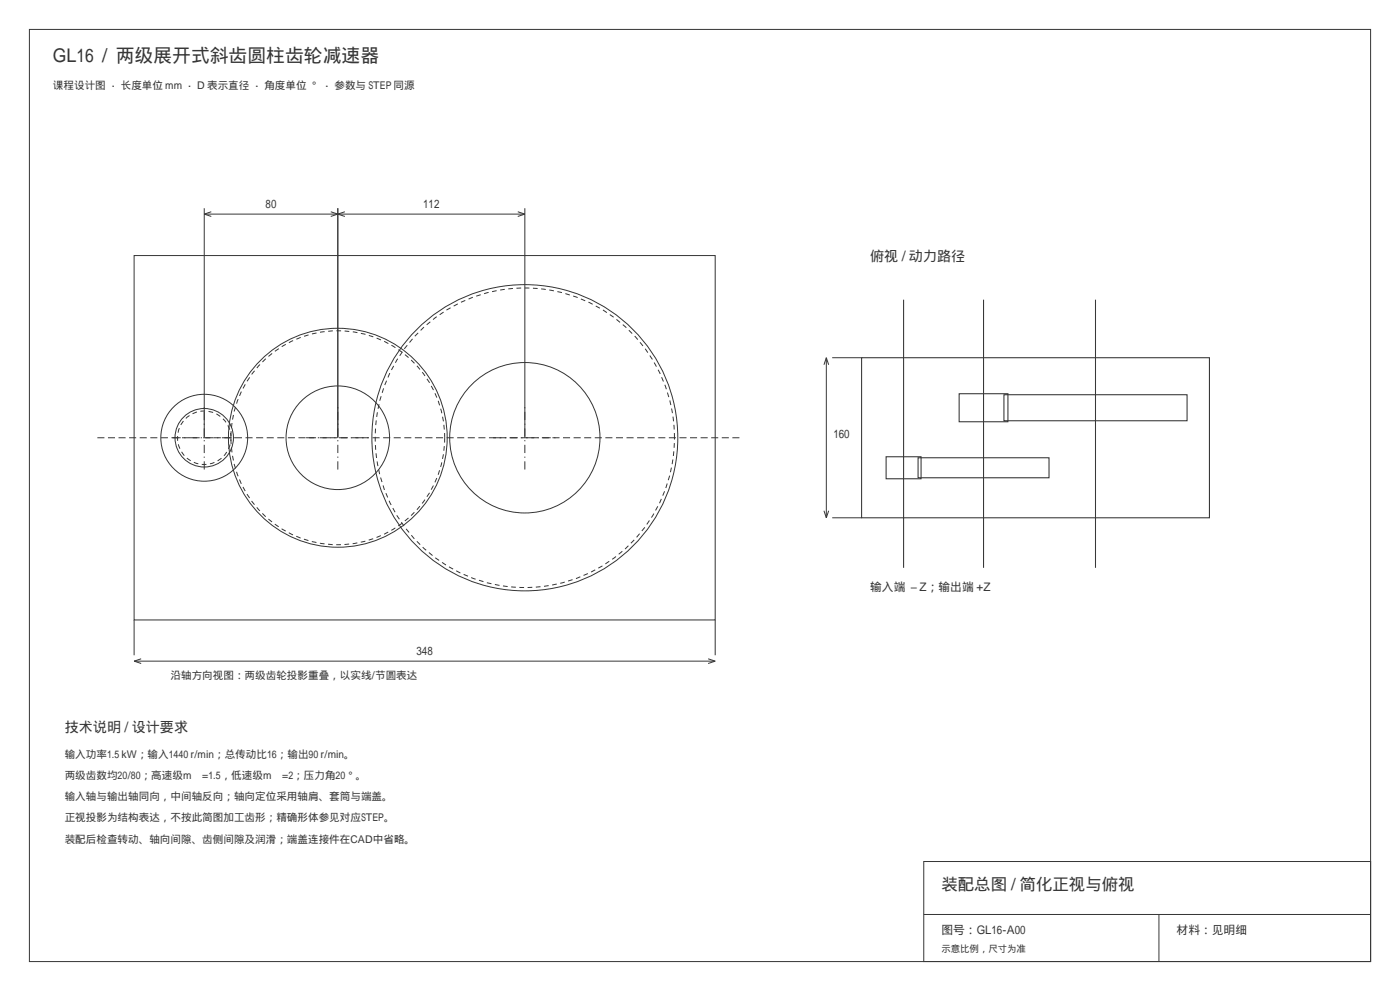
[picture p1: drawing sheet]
<svg xmlns="http://www.w3.org/2000/svg" width="420mm" height="297mm" viewBox="0 0 420 297" stroke-linecap="round" stroke-linejoin="round" font-family="sans-serif">
<g fill="none" stroke="#263c36" stroke-width=".3">
<path d="M8.8 8.8h402.4v279.4h-402.4zM40.2 76.6h174.4v109.2h-174.4zM61.3 62.4v68.8M61.3 64.2h96.2M61.3 64.2l2.1 .7M63.4 63.5l-2.1 .7M99.2 63.5l4.3 1.4M101.3 62.4v68.8M103.5 63.5l-4.3 1.4M155.3 63.5l2.2 .7M157.5 62.4v68.8M157.5 64.2l-2.2 .7"/>
<path d="M247.9 107.2v48M247.9 107.2l.7 2.1M247.9 107.2l-.7 2.1M249.7 107.2h8.8M247.2 153.1l.7 2.1M248.6 153.1l-.7 2.1M249.7 155.2h8.8M40.2 185.8v10.6M40.2 198.1h174.4M40.2 198.1l2.1 .8M42.3 197.4l-2.1 .7M212.4 197.4l2.2 .7"/>
<path d="M214.6 185.8v10.6M214.6 198.1l-2.2 .8M277.1 258.2h134.1v30h-134.1zM277.1 274.1h134.1M347.7 274.1v14.1"/>
<circle cx="61.3" cy="131.2" r="13"/>
<circle cx="61.3" cy="131.2" r="8.8"/>
<circle cx="101.3" cy="131.2" r="32.8"/>
<circle cx="101.3" cy="131.2" r="15.5"/>
<circle cx="157.4" cy="131.2" r="45.9"/>
<circle cx="157.4" cy="131.2" r="22.5"/>
</g>
<path d="M29.2 131.2h192.9" fill="none" stroke="#263c36" stroke-width=".3" stroke-dasharray="2.1 1.1" stroke-linecap="butt"/>
<path d="M69.3 131.2a8 8 0 0 0-11.7-7.1 8 8 0 0 0-.9 13.7 8 8 0 0 0 12.5-5.5l.1-1.1M133.4 131.2a32.1 32.1 0 0 0-47.4-28.1 32.1 32.1 0 0 0-2 55.1 32.1 32.1 0 0 0 49.3-24.7l.1-2.3M202.3 131.2a44.9 44.9 0 0 0-66.4-39.3 44.9 44.9 0 0 0-2.6 77.1 44.9 44.9 0 0 0 68.9-34.7l.1-3.1" fill="none" stroke="#263c36" stroke-width=".3" stroke-dasharray="1.4 1.1" stroke-linecap="butt"/>
<path d="M51.7 131.2h19.1M91.8 131.2h19.1M147.9 131.2h19.1M61.3 140.7v-19M101.3 140.7v-19M157.5 140.7v-19" fill="none" stroke="#263c36" stroke-width=".3" stroke-dasharray="2.5 1.1 .4 1.1" stroke-linecap="butt"/>
<path d="M271.1 89.8v80.4M295.1 89.8v80.4M328.6 89.8v80.4M258.5 107.2h104.3v48h-104.3zM287.7 118h14.7v8.4h-14.7zM301.2 118.3h54.9v7.8h-54.9zM265.8 136.9h10.5v6.6h-10.5zM275.4 137.2h39.3v6h-39.3z" fill="none" stroke="#263c36" stroke-width=".32"/>
<text font-size="5.6" fill="#263c36" x="15.9" y="18.7">GL16 / 两级展开式斜齿圆柱齿轮减速器</text>
<text font-size="4.9" fill="#263c36" x="282.4" y="266.7">装配总图 / 简化正视与俯视</text>
<g font-size="4.2" fill="#263c36">
<text x="261.1" y="78.3">俯视 / 动力路径</text>
<text x="19.4" y="219.4">技术说明 / 设计要求</text>
</g>
<g font-size="3.5" fill="#263c36">
<text x="79.7" y="62.4">80</text>
<text x="127" y="62.4">112</text>
<text x="250" y="131.2">160</text>
<text x="261.1" y="177.1">输入端 −Z；输出端 +Z</text>
<text x="125" y="196.4">348</text>
<text x="282.4" y="280.1">图号：GL16-A00</text>
<text x="353" y="280.1">材料：见明细</text>
</g>
<g font-size="3.2" fill="#263c36">
<text x="15.9" y="26.8">课程设计图 · 长度单位 mm · D 表示直径 · 角度单位 ° · 参数与 STEP 同源</text>
<text x="51.2" y="203.5">沿轴方向视图：两级齿轮投影重叠，以实线/节圆表达</text>
<text x="19.4" y="227.2">输入功率1.5 kW；输入1440 r/min；总传动比16；输出90 r/min。</text>
<text x="19.4" y="233.5">两级齿数均20/80；高速级mₙ=1.5，低速级mₙ=2；压力角20°。</text>
<text x="19.4" y="239.9">输入轴与输出轴同向，中间轴反向；轴向定位采用轴肩、套筒与端盖。</text>
<text x="19.4" y="246.2">正视投影为结构表达，不按此简图加工齿形；精确形体参见对应STEP。</text>
<text x="19.4" y="252.6">装配后检查转动、轴向间隙、齿侧间隙及润滑；端盖连接件在CAD中省略。</text>
</g>
<text font-size="2.8" fill="#263c36" x="282.4" y="285.4">示意比例，尺寸为准</text>
</svg>
